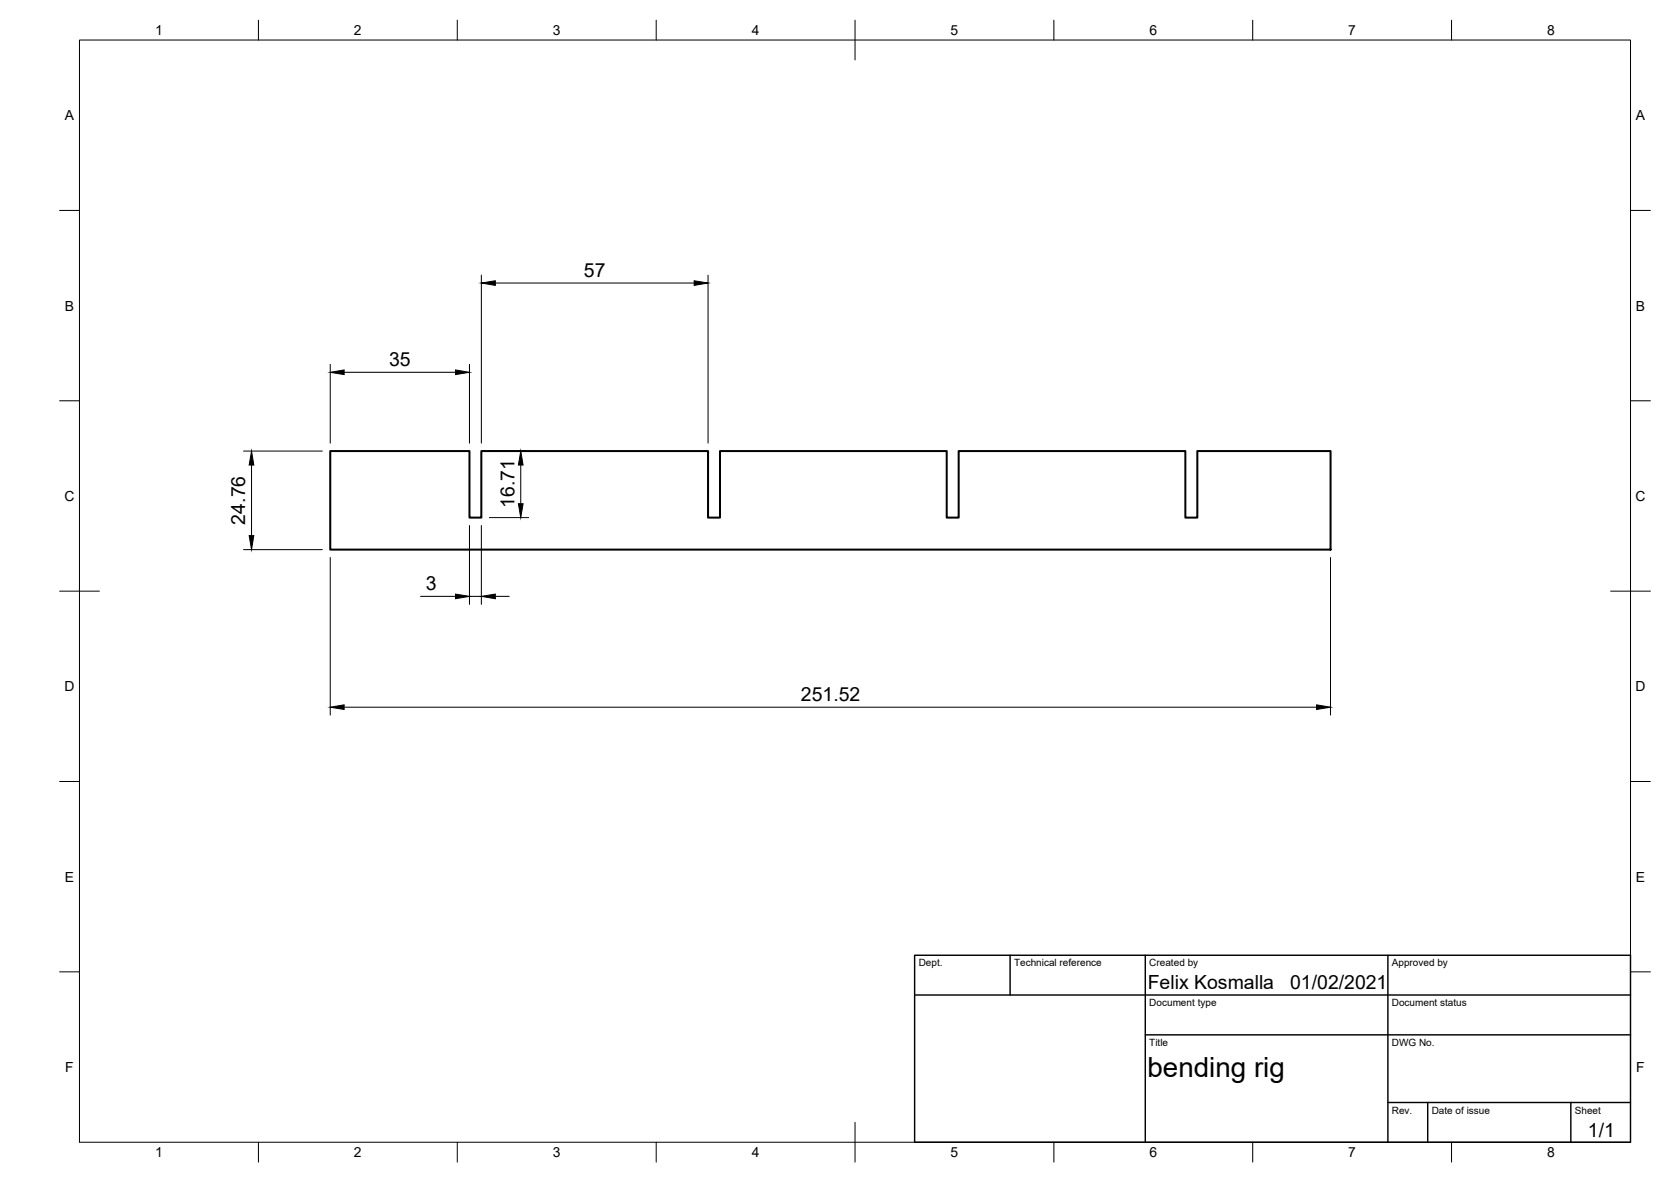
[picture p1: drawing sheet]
<svg xmlns="http://www.w3.org/2000/svg" width="420mm" height="297mm" viewBox="0 0 420 297" stroke-linecap="round" stroke-linejoin="round" font-family="sans-serif">
<!-- layer: Visible -->
<path d="M83 113.4h35v16.7h3v-16.7h57v16.7h3v-16.7h57v16.7h3v-16.7h57v16.7h3.1v-16.7h33.5v24.7h-251.6z" fill="none" stroke="#000" stroke-width=".51"/>
<!-- layer: Border -->
<g fill="none" stroke="#000" stroke-width=".25">
<path d="M20 10.1h390v276.9h-390zM65 5.1v5M115 5.1v5M165 5.1v5M215 5.1v10M265 5.1v5M315 5.1v5M365 5.1v5M15 52.9h5M410 52.9h5M15 100.7h5M410 100.7h5"/>
<path d="M15 148.6h10M405 148.6h10M15 196.4h5M410 196.4h5M15 244.2h5M410 244.2h5M65 287v5M115 287v5M165 287v5M215 282.1v9.9M265 287v5M315 287v5"/>
<path d="M365 287v5"/>
</g>
<!-- layer: TitleBlock -->
<path d="M230 240.1h180v46.9h-180zM230 250h180M254 240.1v9.9M288 240.1v46.9M349 240.1v46.9M288 260.1h122M349 277.1h61M359 277.1v9.9M395 277.1v9.9" fill="none" stroke="#000" stroke-width=".36"/>
<!-- layer: Dimensions -->
<g fill="none" stroke="#000" stroke-width=".25">
<path d="M121 69.1v42.3M124.5 71.1h50M178 69.1v42.3M83 91.6v19.8M86.5 93.6h28M118 91.6v19.8M61.2 113.4h19.8M63.2 116.9v17.7M123 113.4h9.9M130.9 116.9v9.7M61.2 138.1h19.8M118 132.1v19.8"/>
<path d="M121 132.1v19.8M123 130.1h9.9M83 140.1v39.6M105.7 149.9h8.8M118 149.9h3M124.5 149.9h3.5M334.5 140.1v39.6M86.5 177.7h244.5"/>
</g>
<path d="M121 71.1l3.5-.5v1.1zM174.5 70.6l3.5 .5-3.5 .6zM83 93.6l3.5-.6v1.1zM114.5 93l3.5 .6-3.5 .5zM63.2 113.4l.6 3.5h-1.1zM130.9 113.4l.6 3.5h-1.2zM62.7 134.6h1.1l-.6 3.5zM130.3 126.6h1.2l-.6 3.5zM114.5 149.3l3.5 .6-3.5 .6zM121 149.9l3.5-.6v1.2zM83 177.7l3.5-.6v1.2zM331 177.1l3.5 .6-3.5 .6z" fill="#000" stroke="#000" stroke-width=".25"/>
<text font-size="7" x="288.5" y="270.6">bending rig</text>
<g font-size="4.9">
<text x="146.8" y="69.6">57</text>
<text x="97.8" y="92">35</text>
<text x="61.7" y="131.8" transform="rotate(-90 61.7 131.8)">24.76</text>
<text x="129.4" y="127.6" transform="rotate(-90 129.4 127.6)">16.71</text>
<text x="107" y="148.3">3</text>
<text x="201.4" y="176.2">251.52</text>
<text x="288.6" y="248.5">Felix Kosmalla</text>
<text x="324.4" y="248.6">01/02/2021</text>
<text x="399.3" y="285.8">1/1</text>
</g>
<g font-size="3.5">
<text x="39" y="8.8">1</text>
<text x="89" y="8.8">2</text>
<text x="139" y="8.8">3</text>
<text x="189" y="8.8">4</text>
<text x="239" y="8.8">5</text>
<text x="289" y="8.8">6</text>
<text x="339" y="8.8">7</text>
<text x="389" y="8.8">8</text>
<text x="16.3" y="30.2">A</text>
<text x="411.3" y="30.2">A</text>
<text x="16.3" y="78">B</text>
<text x="411.3" y="78">B</text>
<text x="16.2" y="125.9">C</text>
<text x="411.2" y="125.9">C</text>
<text x="16.2" y="173.7">D</text>
<text x="411.2" y="173.7">D</text>
<text x="16.3" y="221.6">E</text>
<text x="411.3" y="221.6">E</text>
<text x="16.4" y="269.4">F</text>
<text x="411.4" y="269.4">F</text>
<text x="39" y="290.8">1</text>
<text x="89" y="290.8">2</text>
<text x="139" y="290.8">3</text>
<text x="189" y="290.8">4</text>
<text x="239" y="290.8">5</text>
<text x="289" y="290.8">6</text>
<text x="339" y="290.8">7</text>
<text x="389" y="290.8">8</text>
</g>
<g font-size="2.5">
<text x="231" y="242.9">Dept.</text>
<text x="255" y="242.9">Technical reference</text>
<text x="289" y="242.9">Created by</text>
<text x="350" y="242.9">Approved by</text>
<text x="289" y="252.8">Document type</text>
<text x="350" y="252.8">Document status</text>
<text x="289" y="262.9">Title</text>
<text x="350" y="262.9">DWG No.</text>
<text x="350" y="279.9">Rev.</text>
<text x="360" y="279.9">Date of issue</text>
<text x="396" y="279.9">Sheet</text>
</g>
</svg>
